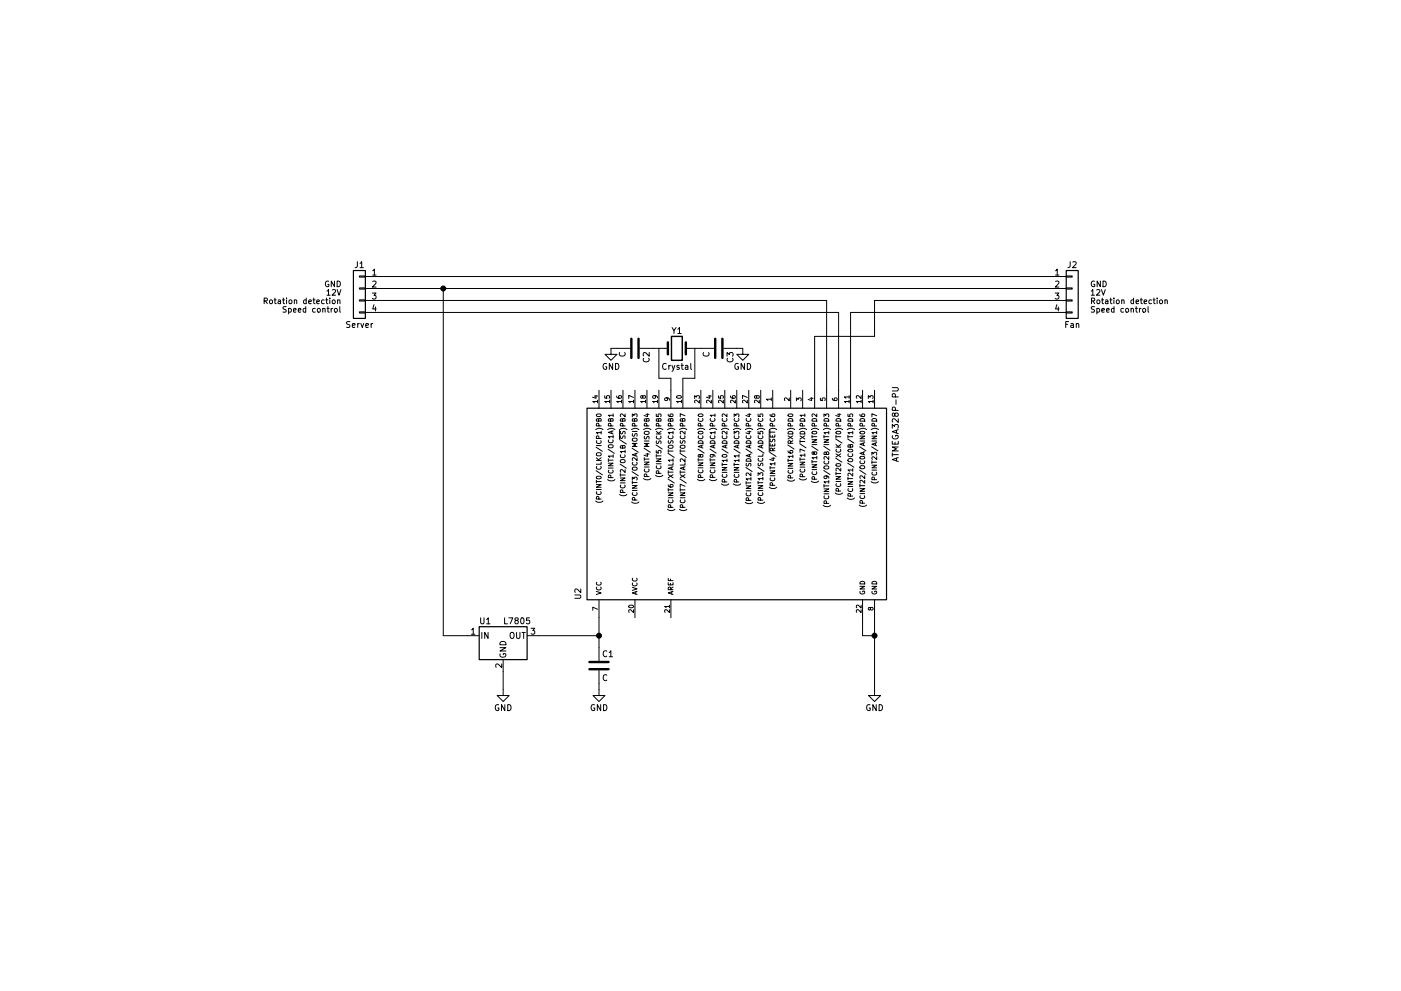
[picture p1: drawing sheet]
EESchema Schematic File Version 2
LIBS:power
LIBS:device
LIBS:switches
LIBS:relays
LIBS:motors
LIBS:transistors
LIBS:conn
LIBS:linear
LIBS:regul
LIBS:74xx
LIBS:cmos4000
LIBS:adc-dac
LIBS:memory
LIBS:xilinx
LIBS:microcontrollers
LIBS:dsp
LIBS:microchip
LIBS:analog_switches
LIBS:motorola
LIBS:texas
LIBS:intel
LIBS:audio
LIBS:interface
LIBS:digital-audio
LIBS:philips
LIBS:display
LIBS:cypress
LIBS:siliconi
LIBS:opto
LIBS:atmel
LIBS:contrib
LIBS:valves
EELAYER 25 0
EELAYER END
$Descr A4 11693 8268
encoding utf-8
Sheet 1 1
Title ""
Date ""
Rev ""
Comp ""
Comment1 ""
Comment2 ""
Comment3 ""
Comment4 ""
$EndDescr
$Comp
L L7805 U1
U 1 1
P 4200 5300
F 0 "U1" H 4050 5425 50  0000 C CNN
F 1 "L7805" H 4200 5425 50  0000 L CNN
F 2 "" H 4225 5150 50  0001 L CIN
F 3 "" H 4200 5250 50  0001 C CNN
	1    4200 5300
	1    0    0    -1  
$EndComp
$Comp
L Conn_01x04 J1
U 1 1
P 3000 2400
F 0 "J1" H 3000 2600 50  0000 C CNN
F 1 "Server" H 3000 2100 50  0000 C CNN
F 2 "" H 3000 2400 50  0001 C CNN
F 3 "" H 3000 2400 50  0001 C CNN
	1    3000 2400
	-1   0    0    -1  
$EndComp
$Comp
L Conn_01x04 J2
U 1 1
P 8950 2400
F 0 "J2" H 8950 2600 50  0000 C CNN
F 1 "Fan" H 8950 2100 50  0000 C CNN
F 2 "" H 8950 2400 50  0001 C CNN
F 3 "" H 8950 2400 50  0001 C CNN
	1    8950 2400
	1    0    0    -1  
$EndComp
Text Notes 9100 2600 0    47   ~ 0
GND\n12V\nRotation detection\nSpeed control
Text Notes 2850 2600 2    47   ~ 0
GND\n12V\nRotation detection\nSpeed control
$Comp
L ATMEGA328P-PU U2
U 1 1
P 6100 4250
F 0 "U2" H 5350 5500 50  0000 L BNN
F 1 "ATMEGA328P-PU" H 6500 2850 50  0000 L BNN
F 2 "DIL28" H 6100 4250 50  0001 C CIN
F 3 "" H 6100 4250 50  0001 C CNN
	1    6100 4250
	0    -1   -1   0   
$EndComp
$Comp
L GND #PWR1
U 1 1
P 4200 5750
F 0 "#PWR1" H 4200 5500 50  0001 C CNN
F 1 "GND" H 4200 5600 50  0000 C CNN
F 2 "" H 4200 5750 50  0001 C CNN
F 3 "" H 4200 5750 50  0001 C CNN
	1    4200 5750
	1    0    0    -1  
$EndComp
$Comp
L GND #PWR5
U 1 1
P 7300 5750
F 0 "#PWR5" H 7300 5500 50  0001 C CNN
F 1 "GND" H 7300 5600 50  0000 C CNN
F 2 "" H 7300 5750 50  0001 C CNN
F 3 "" H 7300 5750 50  0001 C CNN
	1    7300 5750
	1    0    0    -1  
$EndComp
Wire Wire Line
	4500 5300 5000 5300
Wire Wire Line
	5000 5150 5000 5400
Wire Wire Line
	4200 5600 4200 5750
Wire Wire Line
	3900 5300 3700 5300
Wire Wire Line
	3700 5300 3700 2400
Connection ~ 3700 2400
Wire Wire Line
	3200 2300 8750 2300
Wire Wire Line
	3200 2400 8750 2400
Wire Wire Line
	3200 2500 6900 2500
Wire Wire Line
	6900 2500 6900 3250
Wire Wire Line
	3200 2600 7000 2600
Wire Wire Line
	7000 2600 7000 3250
Wire Wire Line
	7100 3250 7100 2600
Wire Wire Line
	7100 2600 8750 2600
Wire Wire Line
	6800 3250 6800 2800
Wire Wire Line
	6800 2800 7300 2800
Wire Wire Line
	7300 2800 7300 2500
Wire Wire Line
	7300 2500 8750 2500
Wire Wire Line
	7200 5150 7200 5300
Wire Wire Line
	7200 5300 7300 5300
Connection ~ 7300 5300
$Comp
L C C1
U 1 1
P 5000 5550
F 0 "C1" H 5025 5650 50  0000 L CNN
F 1 "C" H 5025 5450 50  0000 L CNN
F 2 "" H 5038 5400 50  0001 C CNN
F 3 "" H 5000 5550 50  0001 C CNN
	1    5000 5550
	1    0    0    -1  
$EndComp
Connection ~ 5000 5300
$Comp
L GND #PWR2
U 1 1
P 5000 5750
F 0 "#PWR2" H 5000 5500 50  0001 C CNN
F 1 "GND" H 5000 5600 50  0000 C CNN
F 2 "" H 5000 5750 50  0001 C CNN
F 3 "" H 5000 5750 50  0001 C CNN
	1    5000 5750
	1    0    0    -1  
$EndComp
Wire Wire Line
	5000 5700 5000 5750
$Comp
L Crystal Y1
U 1 1
P 5650 2900
F 0 "Y1" H 5650 3050 50  0000 C CNN
F 1 "Crystal" H 5650 2750 50  0000 C CNN
F 2 "" H 5650 2900 50  0001 C CNN
F 3 "" H 5650 2900 50  0001 C CNN
	1    5650 2900
	1    0    0    -1  
$EndComp
Wire Wire Line
	5500 2900 5500 3150
Wire Wire Line
	5500 3150 5600 3150
Wire Wire Line
	5600 3150 5600 3250
Wire Wire Line
	5800 2900 5800 3150
Wire Wire Line
	5800 3150 5700 3150
Wire Wire Line
	5700 3150 5700 3250
$Comp
L GND #PWR4
U 1 1
P 6200 2900
F 0 "#PWR4" H 6200 2650 50  0001 C CNN
F 1 "GND" H 6200 2750 50  0000 C CNN
F 2 "" H 6200 2900 50  0001 C CNN
F 3 "" H 6200 2900 50  0001 C CNN
	1    6200 2900
	1    0    0    -1  
$EndComp
$Comp
L C C3
U 1 1
P 6000 2900
F 0 "C3" H 6025 3000 50  0000 L CNN
F 1 "C" H 6025 2800 50  0000 L CNN
F 2 "" H 6038 2750 50  0001 C CNN
F 3 "" H 6000 2900 50  0001 C CNN
	1    6000 2900
	0    1    1    0   
$EndComp
Wire Wire Line
	5850 2900 5800 2900
Wire Wire Line
	6150 2900 6200 2900
$Comp
L C C2
U 1 1
P 5300 2900
F 0 "C2" H 5325 3000 50  0000 L CNN
F 1 "C" H 5325 2800 50  0000 L CNN
F 2 "" H 5338 2750 50  0001 C CNN
F 3 "" H 5300 2900 50  0001 C CNN
	1    5300 2900
	0    1    1    0   
$EndComp
Wire Wire Line
	5450 2900 5500 2900
$Comp
L GND #PWR3
U 1 1
P 5100 2900
F 0 "#PWR3" H 5100 2650 50  0001 C CNN
F 1 "GND" H 5100 2750 50  0000 C CNN
F 2 "" H 5100 2900 50  0001 C CNN
F 3 "" H 5100 2900 50  0001 C CNN
	1    5100 2900
	1    0    0    -1  
$EndComp
Wire Wire Line
	5150 2900 5100 2900
Wire Wire Line
	7300 5150 7300 5750
$EndSCHEMATC
